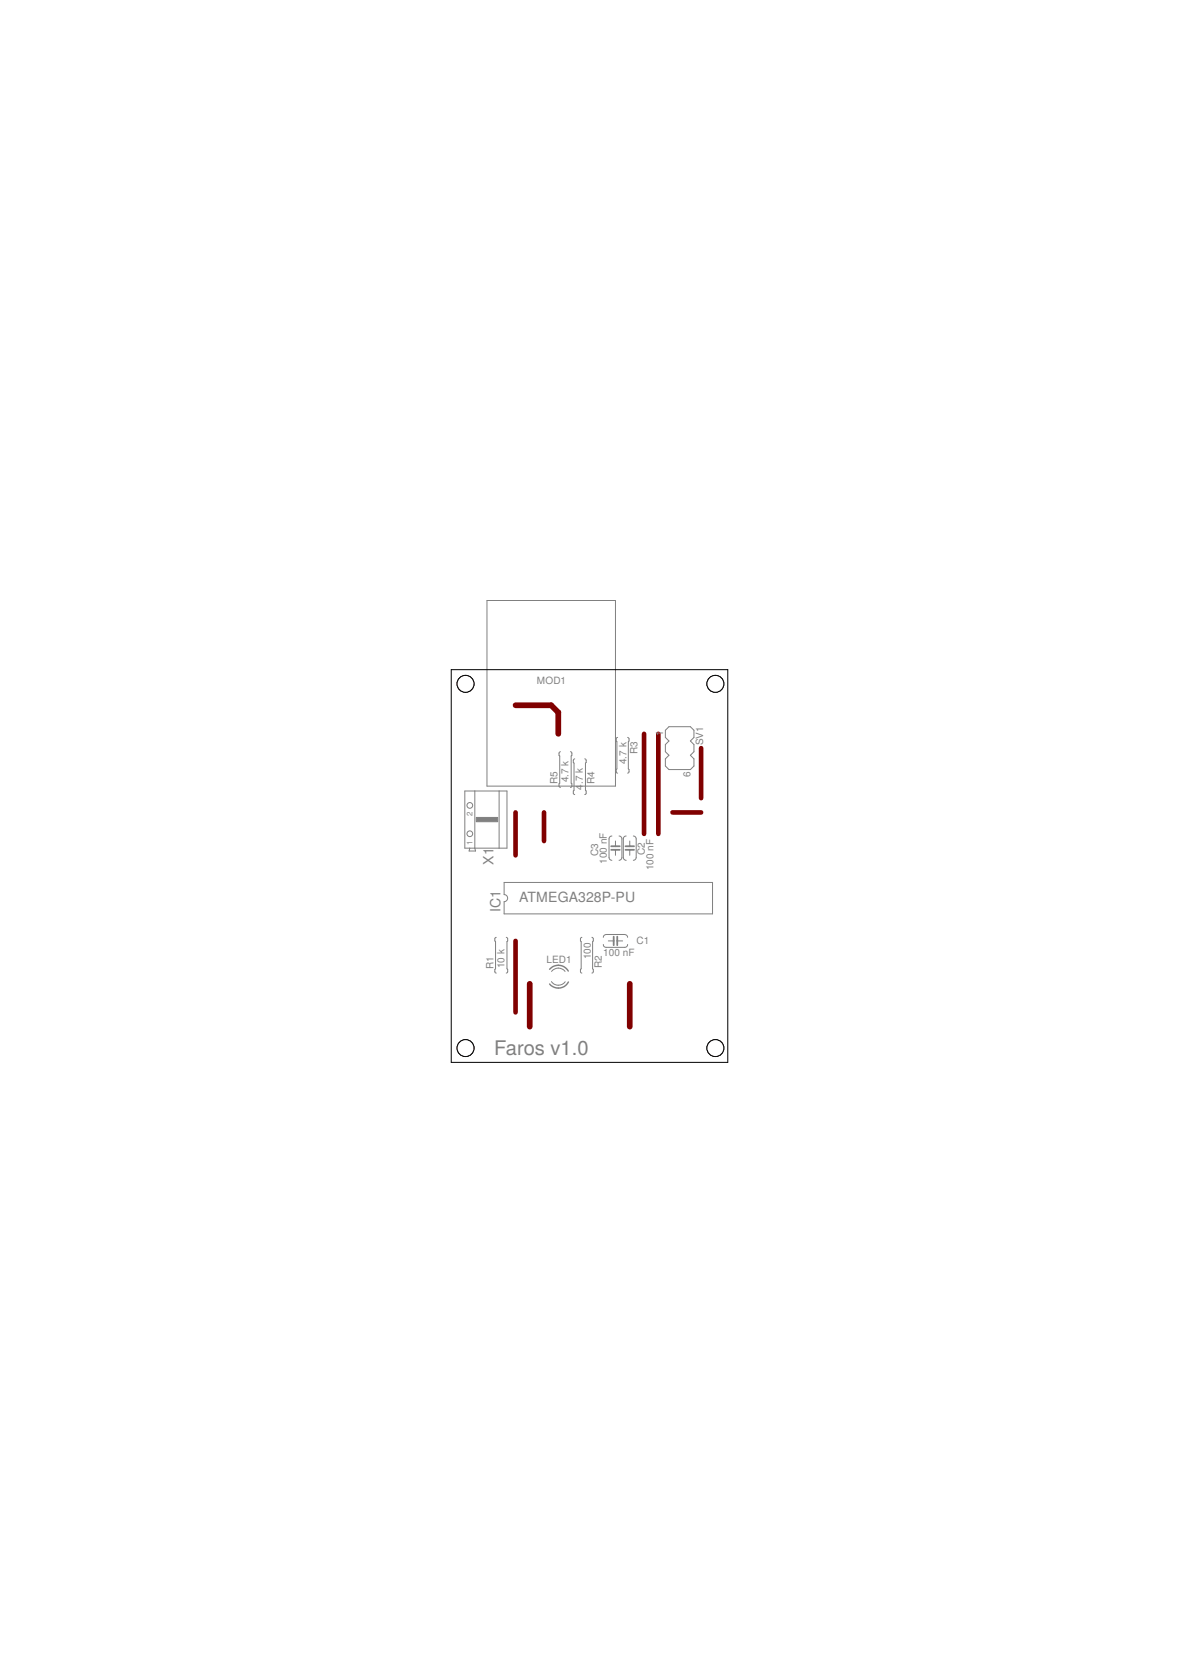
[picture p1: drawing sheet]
<svg xmlns="http://www.w3.org/2000/svg" width="210mm" height="297mm" viewBox="0 0 210 297" stroke-linecap="round" stroke-linejoin="round" font-family="sans-serif">
<path d="M91.6 125.4h6.4l1.2 1.2v3.9M94.1 174.9v7.6M111.9 174.9v7.6" fill="none" stroke="#800000" stroke-width="1"/>
<path d="M114.5 130.5v17.7M117 130.5v17.7M124.6 133v8.9M91.6 144.4v7.6M96.7 144.4v5.1M119.5 144.4h5.1M91.6 167.3v12.7" fill="none" stroke="#800000" stroke-width=".83"/>
<g fill="none" stroke="#808080" stroke-width=".18">
<path d="M86.6 106.7h22.8v33h-22.8zM99.6 133.6l-.2 .3v.4l.1 .1v4.8l-.1 .1v.4l.2 .3M101.4 133.6l.2 .3v.4l-.1 .1v4.8l.1 .1v.4l-.2 .3M102.2 134.9l-.3 .2v.4l.1 .2v4.8l-.1 .1v.4l.3 .2M103.9 134.9l.3 .2v.4l-.1 .2v4.8l.1 .1v.4l-.3 .2M109.8 131.1l-.3 .2v.4l.1 .1v4.9l-.1 .1v.4l.1 .2h.2M111.5 131.1l.3 .2v.4l-.1 .1v4.9l.1 .1v.4l-.3 .2M118.3 129.8l.6-.6h3.8l.6 .6v1.3l-.6 .6 .6 .7v1.2l-.6 .7 .6 .6v1.3l-.6 .6h-3.8l-.6-.6v-1.3l.6-.6-.6-.7v-1.2l.6-.7-.6-.6zM82.6 140.6h7.5v10.2h-7.5zM84.4 140.6v10.2l.1 .5h-1.1l.1-.5M88.7 140.6v10.2M89.6 156.9h37v5.6h-37v-2.2a.63 .63 0 0 0 .6-.6 .63 .63 0 0 0-.6-.7z"/>
<path d="M108.8 148.6l-.3 .1-.3 .4v3.3l.1 .3 .5 .2M109.4 149.5v.9M109.4 151.1v.9M110 148.6l.3 .1 .2 .4v3.3l-.1 .3-.4 .2M111.3 148.6l-.3 .1-.2 .4v3.3l.1 .3 .4 .2M111.9 149.5v.9M111.9 151.1v.9M112.6 148.6l.3 .1 .2 .4v3.3l-.1 .3-.4 .2M88.2 166.6l-.3 .3v.4l.2 .1v4.8l-.2 .1v.4l.1 .2 .2 .1M90 166.6l.2 .3v.4l-.1 .1v4.8l.1 .1v.4l-.2 .3M98 174.5a1.51 1.51 0 0 0 2.5 0M98 172.7a1.52 1.52 0 0 1 2.4 0"/>
<path d="M103.4 166.6l-.2 .3v.4l.1 .1v4.8l-.1 .1v.4l.2 .3M105.2 166.6l.3 .3v.4l-.2 .1v4.8l.2 .1v.4l-.3 .3M107.2 166.6l.1-.3 .4-.2h3.3l.4 .2 .1 .3M107.2 167.9l.1 .3 .4 .2h3.3l.4-.2 .1-.3M108.1 167.3h1M109.7 167.3h1"/>
<circle cx="83.5" cy="143.2" r=".51"/>
<circle cx="83.5" cy="148.2" r=".51"/>
</g>
<path d="M108.6 151.1h1.6M108.6 150.4h1.6M111.2 151.1h1.5M111.2 150.4h1.5M109.1 166.5v1.5M109.7 166.5v1.5" fill="none" stroke="#808080" stroke-width=".32"/>
<path d="M84.6 145.3h3.9v.8h-3.9z" fill="#808080" stroke="#808080" stroke-width=".18"/>
<path d="M97.7 172.3a2.03 2.03 0 0 1 3.3 .3M101 174.6a2.02 2.02 0 0 1-3.3 .3" fill="none" stroke="#808080" stroke-width=".25"/>
<g fill="none" stroke="#000" stroke-width=".18">
<path d="M80.2 119h49.1v69.8h-49.1z"/>
<circle cx="82.7" cy="186.3" r="1.5"/>
</g>
<circle cx="82.7" cy="186.3" r="1.5" fill="#fff" stroke="#000" stroke-width=".18"/>
<circle cx="82.7" cy="121.6" r="1.5" fill="none" stroke="#000" stroke-width=".18"/>
<circle cx="82.7" cy="121.6" r="1.5" fill="#fff" stroke="#000" stroke-width=".18"/>
<circle cx="127.1" cy="121.6" r="1.5" fill="none" stroke="#000" stroke-width=".18"/>
<circle cx="127.1" cy="121.6" r="1.5" fill="#fff" stroke="#000" stroke-width=".18"/>
<circle cx="127.1" cy="186.3" r="1.5" fill="none" stroke="#000" stroke-width=".18"/>
<circle cx="127.1" cy="186.3" r="1.5" fill="#fff" stroke="#000" stroke-width=".18"/>
<text font-size="3.6" fill="#808080" x="87.8" y="187.6">Faros v1.0</text>
<g font-size="2.5" fill="#808080">
<text x="87.7" y="153.7" transform="rotate(-90 87.7 153.7)">X1</text>
<text x="92.3" y="160.3">ATMEGA328P-PU</text>
<text x="88.9" y="162.2" transform="rotate(-90 88.9 162.2)">IC1</text>
</g>
<g font-size="1.8" fill="#808080">
<text x="95.4" y="121.6">MOD1</text>
<text x="117.9" y="130.8" transform="rotate(-90 117.9 130.8)">1</text>
<text x="111.4" y="135.8" transform="rotate(-90 111.4 135.8)">4.7 k</text>
<text x="113.3" y="134" transform="rotate(-90 113.3 134)">R3</text>
<text x="125" y="132.5" transform="rotate(-90 125 132.5)">SV1</text>
<text x="99.1" y="139.3" transform="rotate(-90 99.1 139.3)">R5</text>
<text x="101.1" y="139.1" transform="rotate(-90 101.1 139.1)">4.7 k</text>
<text x="103.6" y="140.4" transform="rotate(-90 103.6 140.4)">4</text>
<text x="103.6" y="139.4" transform="rotate(-90 103.6 139.4)">.7 k</text>
<text x="105.7" y="139.3" transform="rotate(-90 105.7 139.3)">R4</text>
<text x="122.7" y="138.1" transform="rotate(-90 122.7 138.1)">6</text>
<text x="106.3" y="152.1" transform="rotate(-90 106.3 152.1)">C3</text>
<text x="107.8" y="153.5" transform="rotate(-90 107.8 153.5)">100 nF</text>
<text x="114.6" y="152" transform="rotate(-90 114.6 152)">C2</text>
<text x="116.2" y="154.7" transform="rotate(-90 116.2 154.7)">100 nF</text>
<text x="113.1" y="167.9">C1</text>
<text x="87.7" y="172.3" transform="rotate(-90 87.7 172.3)">R1</text>
<text x="89.6" y="172.1" transform="rotate(-90 89.6 172.1)">10 k</text>
<text x="97.1" y="171.2">LED1</text>
<text x="105" y="170.5" transform="rotate(-90 105 170.5)">100</text>
<text x="107" y="172.1" transform="rotate(-90 107 172.1)">R2</text>
<text x="107.2" y="169.9">100 nF</text>
</g>
<g font-size="1.4" fill="#808080">
<text x="84" y="145.1" transform="rotate(-90 84 145.1)">2</text>
<text x="84" y="150.1" transform="rotate(-90 84 150.1)">1</text>
</g>
</svg>
